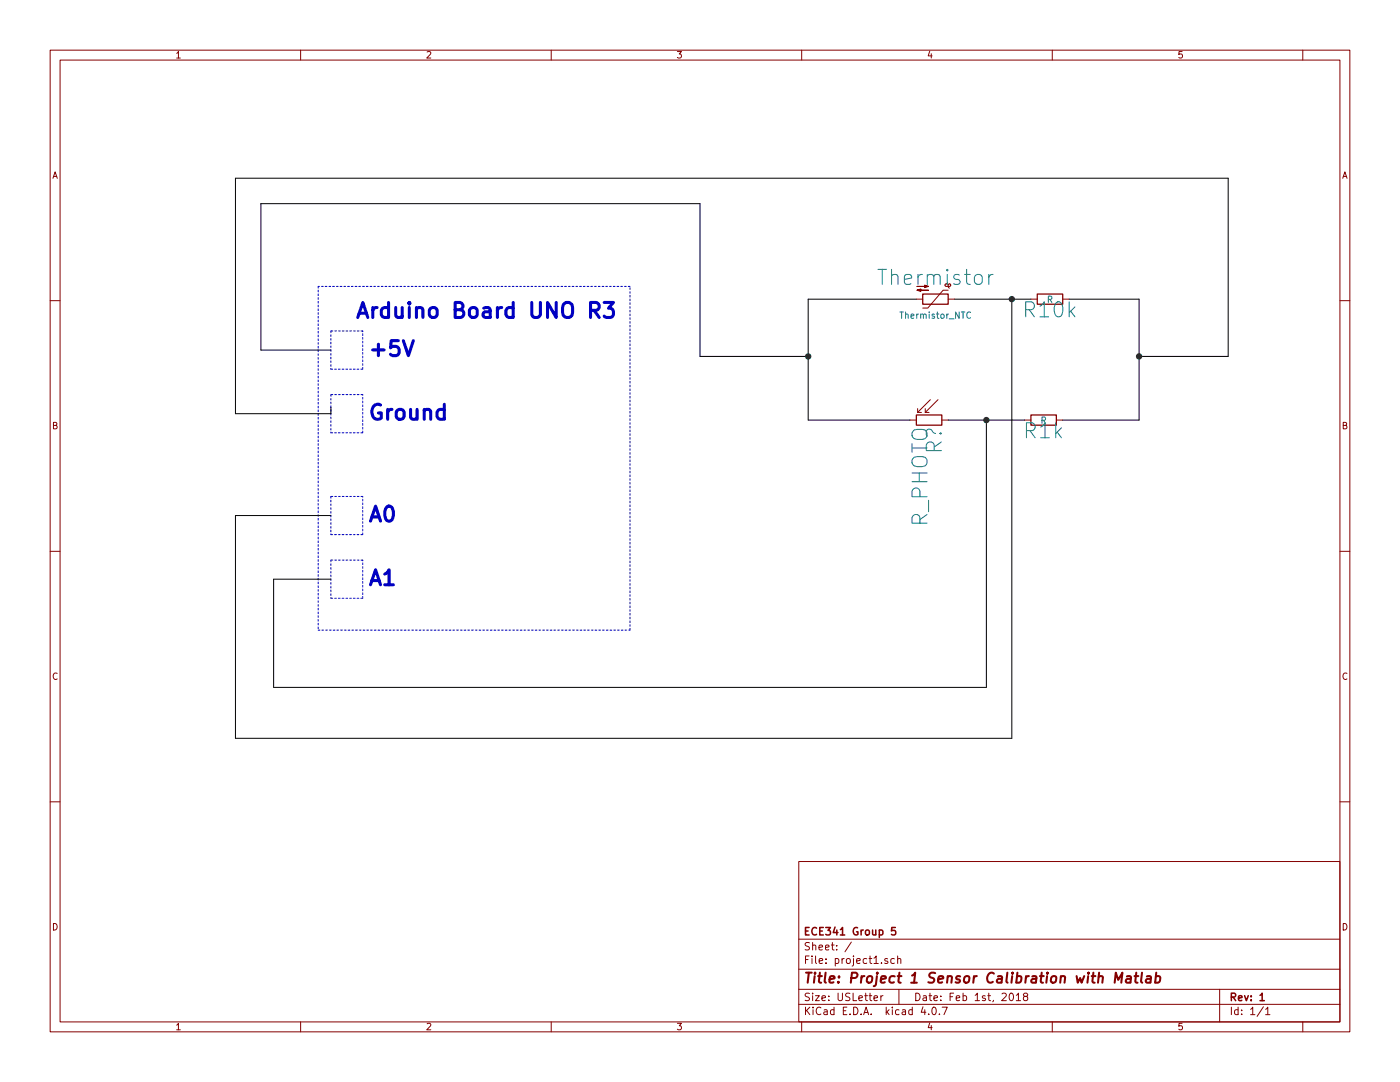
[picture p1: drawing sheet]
<svg xmlns="http://www.w3.org/2000/svg" width="279mm" height="216mm" viewBox="0 0 279 216" stroke-linecap="round" stroke-linejoin="round" font-family="sans-serif">
<g fill="none" stroke="#840000" stroke-width=".2">
<path d="M10 10h259.4v195.9h-259.4zM12 12h255.4v191.9h-255.4zM60 10v2M110 10v2M160 10v2M210 10v2M260 10v2M10 60h2M182.9 59.7h1.2M189.2 57.9h-1l-3 3.6h-1.1M189.2 59.7h1.3M267.4 60h2"/>
<path d="M185.7 79.8l-2.6 2.5M187.2 79.8l-2.5 2.5M183.1 81.5v.8M183.1 82.3h.8M184.7 82.3h.7M184.7 81.5v.8M188 83.8h1.2M10 110h2M267.4 110h2M10 160h2M267.4 160h2M159.4 171.9h108v32h-108z"/>
<path d="M159.4 197.4h108M159.4 193.4h108M159.4 187.4h108M169.9 188l-1.3 1.9M174.4 199.2l.7-.2v-.2l-.4-.1-.3 .2 .1 .7h.6M175.8 198.7v1M176.2 198.7l-.4 .3M177.1 191.3a.37 .37 0 0 0-.5 .2v.2l.5 .1 .1 .2-.2 .3-.4-.1M178.5 191.3h-.4l-.3 .2 .1 .6 .2 .2 .4-.1M179.1 191.4l.2-.1h.4l.1 1M179.1 190.8v1.5M179.4 197.4v3"/>
<path d="M201.5 198.3l.3-.1a.8 .8 0 0 1 .5 .7 .8 .8 0 0 1-.5 .8l-.3-.2-.1-.4zM202.8 198.6l.5-.4v1.5M202.8 199.7h.9M204.5 198.8l-.3-.3 .1-.2 .2-.1h.5l.1 .3-.1 .2-.5 .1-.3 .3 .1 .4 .2 .2h.3l.3-.3v-.3l-.3-.3M243.4 197.4v6.5M60 203.9v2M110 203.9v2M159.4 200.4h108M160 203.9v2M184.2 200.9l-.4 1.1h1M185.3 202.3v.2M186.1 201.1l.2-.1a.8 .8 0 0 1 .6 .7 .8 .8 0 0 1-.6 .8l-.2-.2-.1-.4z"/>
<path d="M187.5 202.3v.2M188 201h1.1l-.7 1.5M210 203.9v2M252.1 200.9l-1.2 1.9M252.6 201.4l.4-.4v1.5M252.6 202.5h.8M260 203.9v2"/>
</g>
<path d="M178.7 185.1h-.7l-.1 .7 .2-.2 .5 .1 .2 .2-.1 .5-.2 .2-.6-.2M251.5 199.7h.8" fill="none" stroke="#840000" stroke-width=".3"/>
<path d="M222.5 196.1l.2-2 .5 1.4 .8-1.4-.2 2M224.9 194.8h.8l-.1 1.3M225.7 195.2l-.7 .1a.4 .4 0 0 0-.3 .4 .4 .4 0 0 0 .2 .4l.7-.1M226.4 194.8h.8M226.8 194.1l-.2 1.7v.2l.4 .1M227.9 194.1l-.2 1.7 .3 .3M228.9 194.8h.7v1.3M229.7 195.2l-.7 .1a.4 .4 0 0 0-.3 .4 .4 .4 0 0 0 .2 .4l.7-.1M230.7 194.8a.65 .65 0 0 1 .8 .1l-.1 1a.67 .67 0 0 1-.9 .1M230.8 194.1l-.3 2" fill="none" stroke="#840000" stroke-width=".41"/>
<path d="M184.1 58.7h5.1v2h-5.1zM207 58.7h5.1v2h-5.1zM182.9 82.8h5.1v2h-5.1zM205.7 82.8h5.1v2h-5.1z" fill="none" stroke="#840000" stroke-width=".25"/>
<path d="M197.3 54.8v1.9M198.2 54.8a.73 .73 0 0 0-.9 .5M193.7 62.4a.61 .61 0 0 0-.8 .4 .61 .61 0 0 0 .6 .7l.2-.1" fill="none" stroke="#008484" stroke-width=".2"/>
<path d="M182.9 59.7h-21.6v24.1h20.3M190.5 59.7h15.2M201.9 59.7v87.6h-154.9v-44.4h19M213.4 59.7h13.9v24.1h-15.2M66 69.9h-13.9v-29.3h87.6v30.5h21.6M227.3 71.1h17.8v-35.5h-198.1v47h19v-1.3M189.2 83.8h15.3M196.8 83.8v53.4h-142.2v-21.6h11.4" fill="none" stroke="#000" stroke-width=".2"/>
<g fill="none" stroke="#0000c2" stroke-width=".2" stroke-dasharray=".3 .4">
<path d="M63.5 57.2v68.5M125.7 57.2h-62.2M66 78.7v7.7M66 66v7.7M66 73.7h6.4M72.4 78.7h-6.4M72.4 73.7v-7.7M72.4 66h-6.4M66 99.1v7.6M66 86.4h6.4M72.4 99.1h-6.4M72.4 86.4v-7.7"/>
<path d="M66 111.8v7.6M66 119.4h6.4M66 106.7h6.4M72.4 119.4v-7.6M72.4 111.8h-6.4M72.4 106.7v-7.6M63.5 125.7h62.2M125.7 125.7v-68.5"/>
</g>
<g fill="#008400" stroke="#008400" stroke-width=".25">
<circle cx="161.3" cy="71.1" r=".51"/>
<circle cx="227.3" cy="71.1" r=".51"/>
<circle cx="201.9" cy="59.7" r=".51"/>
<circle cx="196.9" cy="83.8" r=".51"/>
</g>
<path d="M117.9 61.9h1.1a.81 .81 0 0 0 .6-.8 .81 .81 0 0 0-.6-.7h-1.1v2.9M118.6 61.9l1 1.4M120.6 60.4h1.8l-1 1.1a.81 .81 0 0 1 1 .6v.7l-.3 .4-1.1 .1-.4-.2" fill="none" stroke="#0000c2" stroke-width=".61"/>
<g font-size="4.2" fill="#008484">
<text x="175.8" y="56.9">Thermistor</text>
<text x="204.6" y="63.4">R10k</text>
<text x="204.5" y="87.5">R1k</text>
<text x="188" y="90.6" transform="rotate(-90 188 90.6)">R?</text>
<text x="185.2" y="105.2" transform="rotate(-90 185.2 105.2)">R_PHOTO</text>
</g>
<g font-size="4.2" fill="#0000c2">
<text x="71.1" y="63.5">Arduino Board UNO R3</text>
<text x="73.7" y="71.1">+5V</text>
<text x="73.7" y="83.8">Ground</text>
<text x="73.7" y="104.1">A0</text>
<text x="73.7" y="116.8">A1</text>
</g>
<text font-size="2.8" fill="#840000" x="160.4" y="196.2">Title: Project 1 Sensor Calibration with Matlab</text>
<g font-size="2.1" fill="#840000">
<text x="160.4" y="189.6">Sheet: /</text>
<text x="160.4" y="186.6">ECE341 Group 5</text>
<text x="160.4" y="192.3">File: project1.sch</text>
<text x="160.4" y="202.5">KiCad E.D.A. kicad 4.0.7</text>
<text x="160.4" y="199.7">Size: USLetter</text>
<text x="182.4" y="199.7">Date: Feb 1st, 2018</text>
<text x="245.4" y="199.7">Rev: 1</text>
<text x="245.4" y="202.5">Id: 1/1</text>
</g>
<g font-size="1.8" fill="#840000">
<text x="35" y="11.6">1</text>
<text x="85" y="11.6">2</text>
<text x="135" y="11.6">3</text>
<text x="185" y="11.6">4</text>
<text x="235" y="11.6">5</text>
<text x="10.4" y="35.6">A</text>
<text x="267.8" y="35.6">A</text>
<text x="10.4" y="85.6">B</text>
<text x="267.8" y="85.6">B</text>
<text x="10.4" y="135.6">C</text>
<text x="267.8" y="135.6">C</text>
<text x="10.4" y="185.6">D</text>
<text x="267.8" y="185.6">D</text>
<text x="35" y="205.5">1</text>
<text x="85" y="205.5">2</text>
<text x="135" y="205.5">3</text>
<text x="185" y="205.5">4</text>
<text x="235" y="205.5">5</text>
</g>
<g font-size="1.8" fill="#008484">
<text x="179.8" y="63.6">Thermistor_NTC</text>
<text x="208.9" y="60.4">R</text>
<text x="207.6" y="84.5">R</text>
</g>
</svg>
